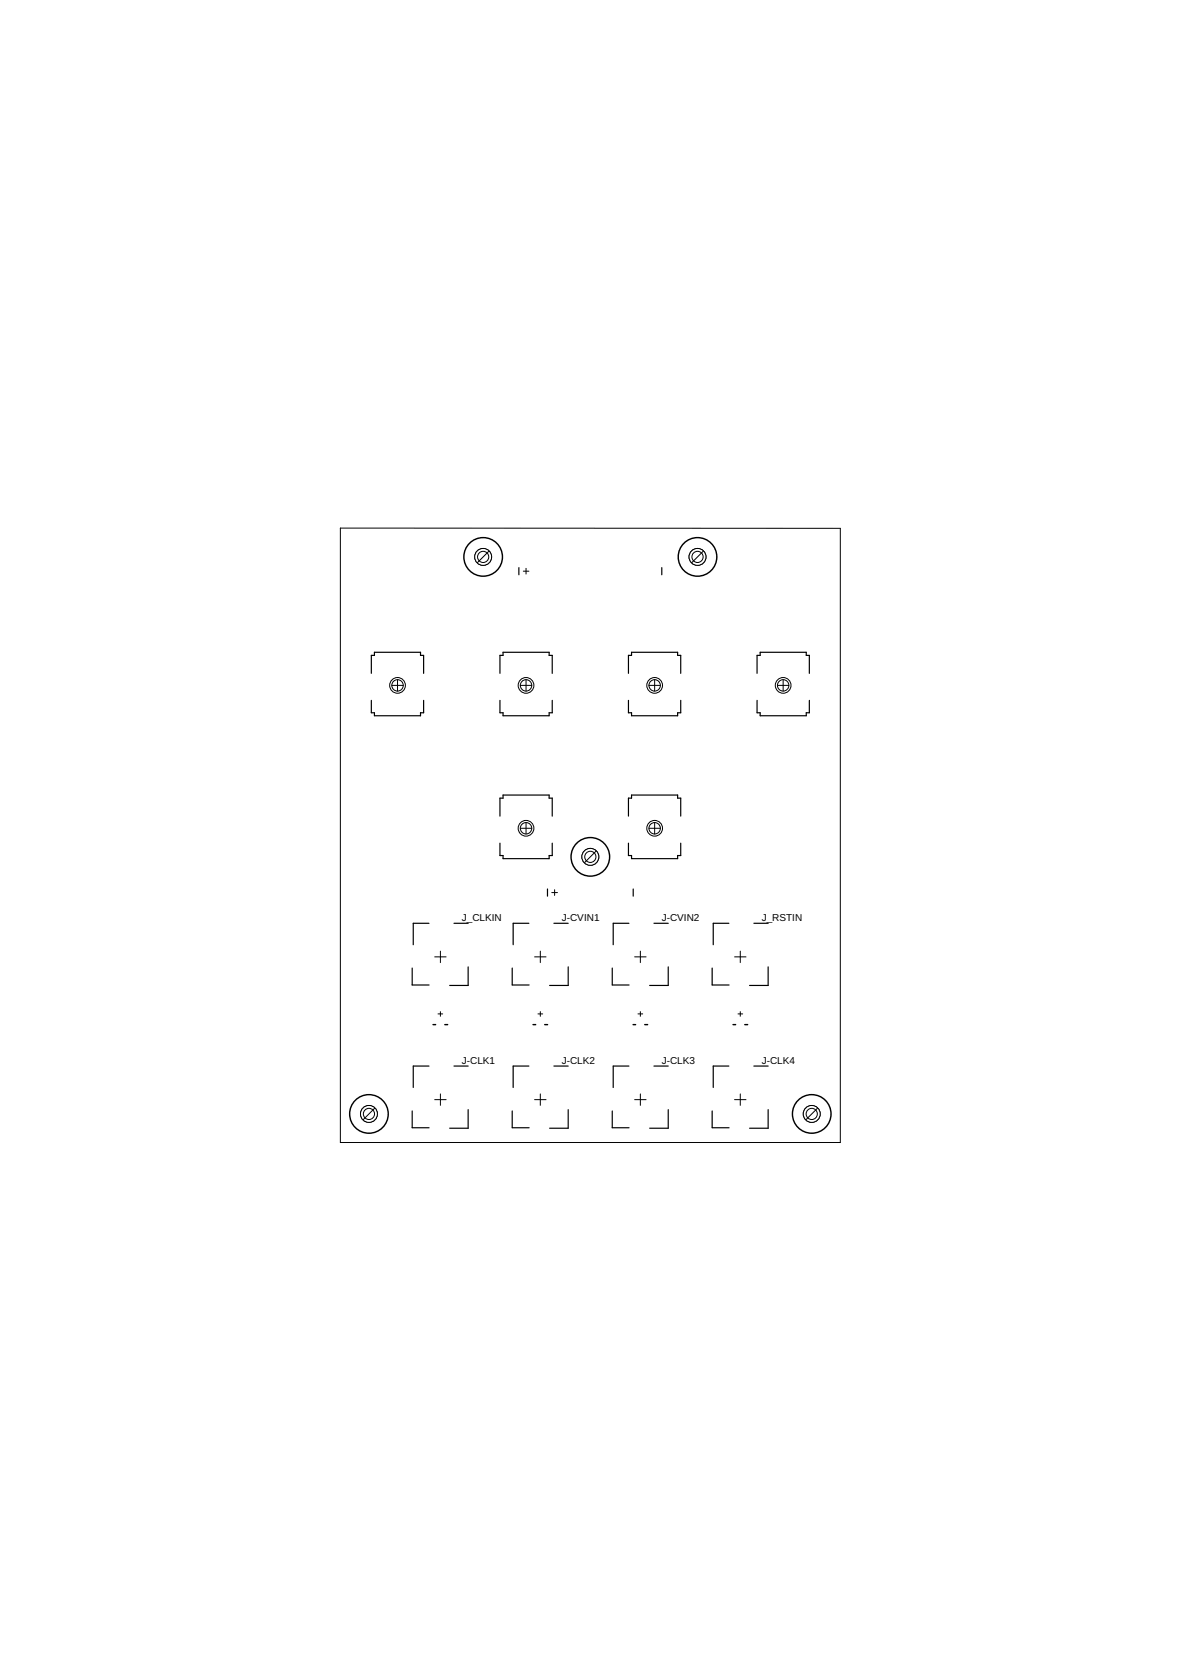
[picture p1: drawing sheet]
<svg xmlns="http://www.w3.org/2000/svg" width="210mm" height="297mm" viewBox="0 0 210 297" stroke-linecap="round" stroke-linejoin="round" font-family="sans-serif">
<g fill="none" stroke="#000" stroke-width=".25">
<path d="M77 182.1h.4M79.1 182.1h.5M94.7 182.1h.5M96.8 182.1h.5M112.5 182.1h.5M114.6 182.1h.5M130.3 182.1h.4M132.4 182.1h.5"/>
<circle cx="85.9" cy="99" r="3.4"/>
<circle cx="124" cy="99" r="3.4"/>
<circle cx="104.9" cy="152.3" r="3.4"/>
<circle cx="65.6" cy="198" r="3.4"/>
<circle cx="144.3" cy="198" r="3.4"/>
</g>
<g fill="none" stroke="#000" stroke-width=".21">
<path d="M66 119.7v-3.2h.5v-.5h8.2v.5h.6v3.2M88.9 119.7v-3.2h.5v-.5h8.2v.5h.5v3.2M92.2 100.9v1.3M111.7 119.7v-3.2h.5v-.5h8.2v.5h.6v3.2M117.6 100.9v1.3M134.6 119.7v-3.2h.5v-.5h8.2v.5h.5v3.2M66 124.5v2.2h.5v.5h8.2v-.5h.6v-2.2M88.9 124.5v2.2h.5v.5h8.2v-.5h.5v-2.2M111.7 124.5v2.2h.5v.5h8.2v-.5h.6v-2.2M134.6 124.5v2.2h.5v.5h8.2v-.5h.5v-2.2M88.9 145.1v-3.2h.5v-.6h8.2v.6h.5v3.2M88.9 149.9v2.2h.5v.5h8.2v-.5h.5v-2.2"/>
<path d="M97.3 158v1.3M111.7 149.9v2.2h.5v.5h8.2v-.5h.6v-2.2M111.7 145.1v-3.2h.5v-.6h8.2v.6h.6v3.2M112.5 158v1.3M73.3 172.1v3h3M76.2 164.1h-2.8v3.8M80.7 164.1h2.5M83.2 171.9v3.3h-3.3M91 172.1v3h3M94 164.1h-2.8v3.8M98.4 164.1h2.6M101 171.9v3.3h-3.3"/>
<path d="M108.8 172.1v3h3M111.8 164.1h-2.8v3.8M116.2 164.1h2.6M118.8 171.9v3.3h-3.3M126.6 172.1v3h3M129.5 164.1h-2.7v3.8M134 164.1h2.5M136.5 171.9v3.3h-3.3M73.3 197.5v3h3M76.2 189.5h-2.8v3.8M80.7 189.5h2.5M83.2 197.3v3.3h-3.3"/>
<path d="M91 197.5v3h3M94 189.5h-2.8v3.8M98.4 189.5h2.6M101 197.3v3.3h-3.3M108.8 197.5v3h3M111.8 189.5h-2.8v3.8M116.2 189.5h2.6M118.8 197.3v3.3h-3.3M126.6 197.5v3h3M129.5 189.5h-2.7v3.8M134 189.5h2.5M136.5 197.3v3.3h-3.3"/>
</g>
<g fill="none" stroke="#000" stroke-width=".18">
<path d="M60.5 93.9h88.9v109.2h-88.9zM85.1 99h1.5M85.9 98.2v1.6M123.2 99h1.5M124 98.2v1.6M93 101.5h1M93.5 101v1M69.6 121.8h2.1M70.7 120.8v2.1M92.5 121.8h2M93.5 120.8v2.1M115.3 121.8h2.1"/>
<path d="M116.4 120.8v2.1M138.2 121.8h2M139.2 120.8v2.1M92.5 147.2h2M93.5 146.2v2.1M98.1 158.7h1M98.6 158.2v1M104.2 152.3h1.5M104.9 151.6v1.5M115.3 147.2h2.1M116.4 146.2v2.1M77.3 170.1h2"/>
<path d="M78.3 169.1v2M78.3 179.8v.9M95 170.1h2M96 169.1v2M96 179.8v.9M112.8 170.1h2M113.8 169.1v2M113.8 179.8v.9M130.6 170.1h2M131.6 169.1v2M131.6 179.8v.9M64.8 198h1.5"/>
<path d="M65.6 197.3v1.5M77.3 195.5h2M77.9 180.2h.8M78.3 194.5v2M95 195.5h2M95.6 180.2h.9M96 194.5v2M112.8 195.5h2M113.4 180.2h.8M113.8 194.5v2M130.6 195.5h2M131.2 180.2h.8"/>
<path d="M131.6 194.5v2M143.5 198h1.5M144.3 197.3v1.5"/>
<circle cx="85.9" cy="99" r="1.5"/>
<circle cx="70.7" cy="121.8" r="1.4"/>
<circle cx="70.7" cy="121.8" r="1.02"/>
<circle cx="93.5" cy="121.8" r="1.4"/>
<circle cx="93.5" cy="121.8" r="1.02"/>
<circle cx="116.4" cy="121.8" r="1.4"/>
<circle cx="116.4" cy="121.8" r="1.02"/>
<circle cx="139.2" cy="121.8" r="1.4"/>
<circle cx="139.2" cy="121.8" r="1.02"/>
<circle cx="93.5" cy="147.2" r="1.4"/>
<circle cx="93.5" cy="147.2" r="1.02"/>
<circle cx="116.4" cy="147.2" r="1.4"/>
<circle cx="116.4" cy="147.2" r="1.02"/>
</g>
<circle cx="85.9" cy="99" r="1.5" fill="#fff" stroke="#000" stroke-width=".18"/>
<circle cx="124" cy="99" r="1.5" fill="none" stroke="#000" stroke-width=".18"/>
<circle cx="124" cy="99" r="1.5" fill="#fff" stroke="#000" stroke-width=".18"/>
<circle cx="65.6" cy="198" r="1.5" fill="none" stroke="#000" stroke-width=".18"/>
<circle cx="65.6" cy="198" r="1.5" fill="#fff" stroke="#000" stroke-width=".18"/>
<circle cx="144.3" cy="198" r="1.5" fill="none" stroke="#000" stroke-width=".18"/>
<circle cx="144.3" cy="198" r="1.5" fill="#fff" stroke="#000" stroke-width=".18"/>
<circle cx="104.9" cy="152.3" r="1.5" fill="none" stroke="#000" stroke-width=".18"/>
<circle cx="104.9" cy="152.3" r="1.5" fill="#fff" stroke="#000" stroke-width=".18"/>
<g fill="none" stroke="#000" stroke-width=".18">
<path d="M86.9 98l-2 2M125 98l-2 2M105.9 151.3l-2 2M66.6 197l-2 2M145.3 197l-2 2"/>
<circle cx="85.9" cy="99" r=".99"/>
<circle cx="124" cy="99" r=".99"/>
<circle cx="104.9" cy="152.3" r=".99"/>
<circle cx="65.6" cy="198" r=".99"/>
<circle cx="144.3" cy="198" r=".99"/>
</g>
<g font-size="1.8">
<text x="82.1" y="163.7">J_CLKIN</text>
<text x="99.8" y="163.7">J-CVIN1</text>
<text x="117.6" y="163.7">J-CVIN2</text>
<text x="135.4" y="163.7">J_RSTIN</text>
<text x="82.1" y="189.1">J-CLK1</text>
<text x="99.8" y="189.1">J-CLK2</text>
<text x="117.6" y="189.1">J-CLK3</text>
<text x="135.4" y="189.1">J-CLK4</text>
</g>
</svg>
